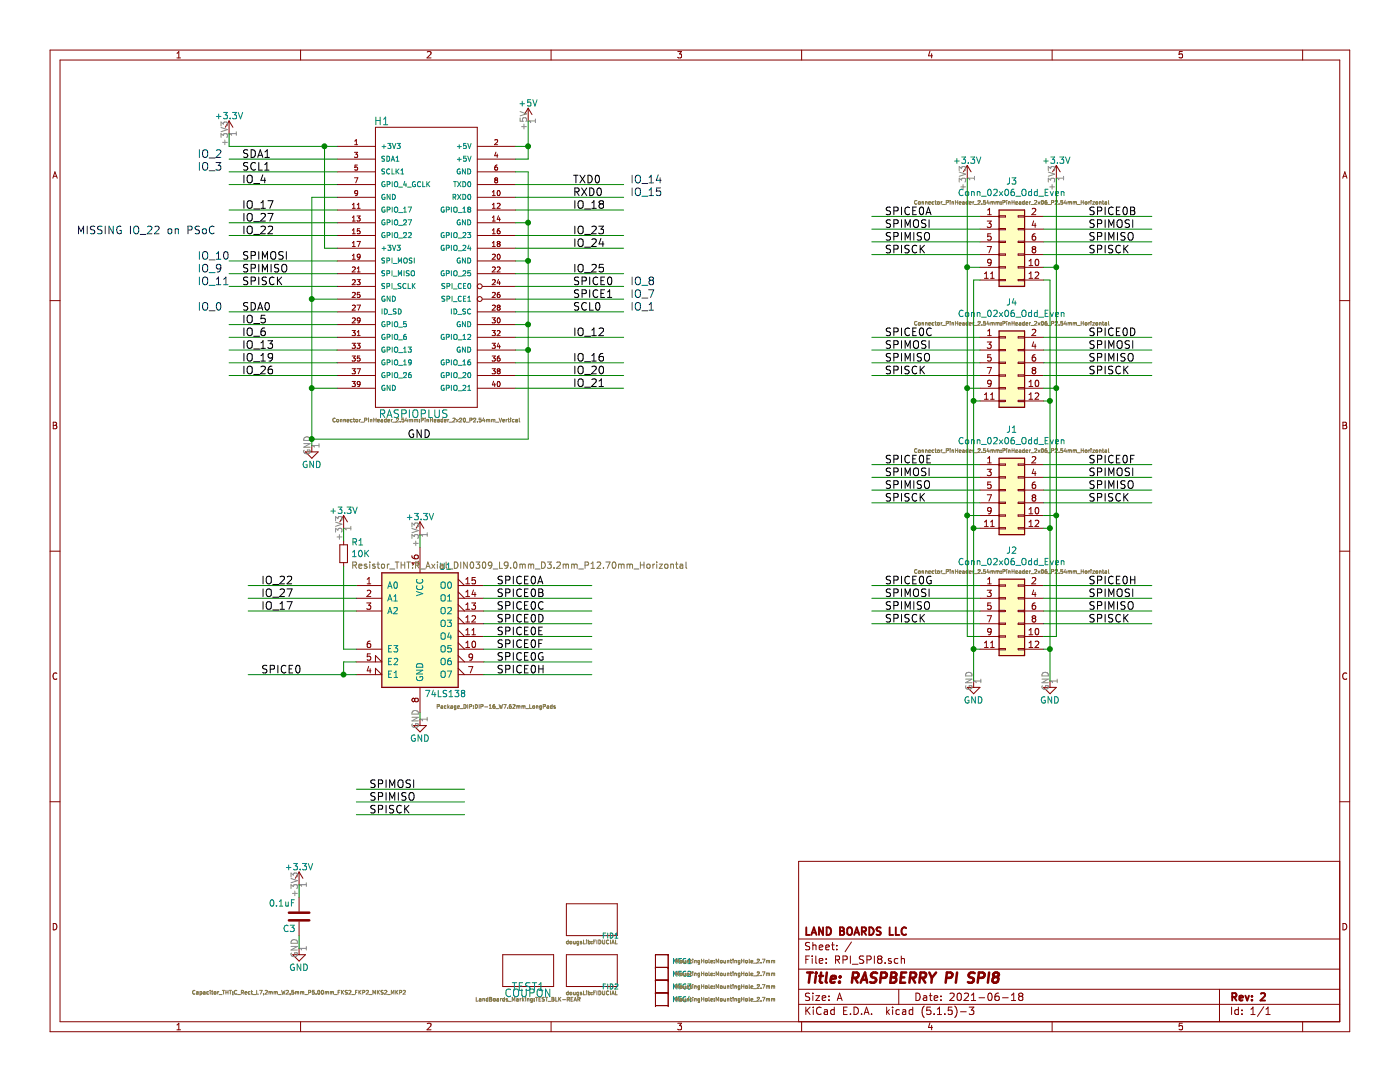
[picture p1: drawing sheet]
EESchema Schematic File Version 4
EELAYER 30 0
EELAYER END
$Descr A 11000 8500
encoding utf-8
Sheet 1 1
Title "RASPBERRY PI SPI8"
Date "2021-06-18"
Rev "2"
Comp "LAND BOARDS LLC"
Comment1 ""
Comment2 ""
Comment3 ""
Comment4 ""
$EndDescr
Text Label 3200 3450 0    60   ~ 0
GND
Text Label 1900 1250 0    60   ~ 0
SDA1
Text Label 1900 1350 0    60   ~ 0
SCL1
Text Label 1900 1450 0    60   ~ 0
IO_4
Text Label 4500 1450 0    60   ~ 0
TXD0
Text Label 4500 1550 0    60   ~ 0
RXD0
Text Label 4500 1650 0    60   ~ 0
IO_18
Text Label 1900 1650 0    60   ~ 0
IO_17
Text Label 1900 1750 0    60   ~ 0
IO_27
Text Label 1900 1850 0    60   ~ 0
IO_22
Text Label 4500 2150 0    60   ~ 0
IO_25
Text Label 1900 2050 0    60   ~ 0
SPIMOSI
Text Label 1900 2150 0    60   ~ 0
SPIMISO
Text Label 1900 2250 0    60   ~ 0
SPISCK
$Comp
L RPI_SPI8-rescue:COUPON-LandBoards-RPI_PSOC5-rescue TEST1
U 1 1
P 4150 7750
F 0 "TEST1" H 4150 7750 60  0000 C CNN
F 1 "COUPON" H 4150 7700 60  0000 C CNN
F 2 "LandBoards_Marking:TEST_BLK-REAR" H 4150 7650 30  0000 C CNN
F 3 "~" H 4150 7750 60  0000 C CNN
	1    4150 7750
	1    0    0    -1  
$EndComp
$Comp
L RPI_SPI8-rescue:RASPIOPLUS-LandBoards_Conns-RPI_PSOC5-rescue H1
U 1 1
P 3350 2100
F 0 "H1" H 3000 3250 60  0000 C CNN
F 1 "RASPIOPLUS" H 3250 950 60  0000 C CNN
F 2 "Connector_PinHeader_2.54mm:PinHeader_2x20_P2.54mm_Vertical" H 3350 900 30  0000 C CNN
F 3 "~" H 3350 2450 60  0000 C CNN
	1    3350 2100
	1    0    0    -1  
$EndComp
Text Label 1900 2550 0    60   ~ 0
IO_5
Text Label 1900 2650 0    60   ~ 0
IO_6
Text Label 1900 2750 0    60   ~ 0
IO_13
Text Label 1900 2850 0    60   ~ 0
IO_19
Text Label 1900 2950 0    60   ~ 0
IO_26
Text Label 4500 2650 0    60   ~ 0
IO_12
Text Label 4500 2850 0    60   ~ 0
IO_16
Text Label 4500 2950 0    60   ~ 0
IO_20
Text Label 4500 3050 0    60   ~ 0
IO_21
$Comp
L RPI_SPI8-rescue:MTG_HOLE-LandBoards-RPI_PSOC5-rescue MTG4
U 1 1
P 5200 7850
F 0 "MTG4" H 5280 7850 40  0000 L CNN
F 1 "CONN_1" H 5200 7905 30  0001 C CNN
F 2 "MountingHole:MountingHole_2.7mm" H 5700 7850 30  0000 C CNN
F 3 "" H 5200 7850 60  0000 C CNN
	1    5200 7850
	1    0    0    -1  
$EndComp
$Comp
L RPI_SPI8-rescue:MTG_HOLE-LandBoards-RPI_PSOC5-rescue MTG3
U 1 1
P 5200 7750
F 0 "MTG3" H 5280 7750 40  0000 L CNN
F 1 "CONN_1" H 5200 7805 30  0001 C CNN
F 2 "MountingHole:MountingHole_2.7mm" H 5700 7750 30  0000 C CNN
F 3 "" H 5200 7750 60  0000 C CNN
	1    5200 7750
	1    0    0    -1  
$EndComp
$Comp
L RPI_SPI8-rescue:MTG_HOLE-LandBoards-RPI_PSOC5-rescue MTG2
U 1 1
P 5200 7650
F 0 "MTG2" H 5280 7650 40  0000 L CNN
F 1 "CONN_1" H 5200 7705 30  0001 C CNN
F 2 "MountingHole:MountingHole_2.7mm" H 5700 7650 30  0000 C CNN
F 3 "" H 5200 7650 60  0000 C CNN
	1    5200 7650
	1    0    0    -1  
$EndComp
$Comp
L RPI_SPI8-rescue:MTG_HOLE-LandBoards-RPI_PSOC5-rescue MTG1
U 1 1
P 5200 7550
F 0 "MTG1" H 5280 7550 40  0000 L CNN
F 1 "CONN_1" H 5200 7605 30  0001 C CNN
F 2 "MountingHole:MountingHole_2.7mm" H 5700 7550 30  0000 C CNN
F 3 "" H 5200 7550 60  0000 C CNN
	1    5200 7550
	1    0    0    -1  
$EndComp
Text Label 1900 2450 0    60   ~ 0
SDA0
Text Label 4500 2450 0    60   ~ 0
SCL0
$Comp
L RPI_SPI8-rescue:COUPON-LandBoards-RPI_PSOC5-rescue FID1
U 1 1
P 4650 7350
F 0 "FID1" H 4730 7350 40  0000 L CNN
F 1 "CONN_1" H 4650 7405 30  0001 C CNN
F 2 "dougsLib:FIDUCIAL" H 4650 7300 30  0000 C CNN
F 3 "" H 4650 7350 60  0000 C CNN
	1    4650 7350
	1    0    0    -1  
$EndComp
$Comp
L RPI_SPI8-rescue:COUPON-LandBoards-RPI_PSOC5-rescue FID2
U 1 1
P 4650 7750
F 0 "FID2" H 4730 7750 40  0000 L CNN
F 1 "CONN_1" H 4650 7805 30  0001 C CNN
F 2 "dougsLib:FIDUCIAL" H 4650 7700 30  0000 C CNN
F 3 "" H 4650 7750 60  0000 C CNN
	1    4650 7750
	1    0    0    -1  
$EndComp
$Comp
L power:+3.3V #PWR05
U 1 1
P 1800 1050
F 0 "#PWR05" H 1800 900 50  0001 C CNN
F 1 "+3.3V" H 1800 1190 50  0000 C CNN
F 2 "" H 1800 1050 60  0000 C CNN
F 3 "" H 1800 1050 60  0000 C CNN
	1    1800 1050
	1    0    0    -1  
$EndComp
$Comp
L power:+5V #PWR06
U 1 1
P 4150 950
F 0 "#PWR06" H 4150 800 50  0001 C CNN
F 1 "+5V" H 4150 1090 50  0000 C CNN
F 2 "" H 4150 950 60  0000 C CNN
F 3 "" H 4150 950 60  0000 C CNN
	1    4150 950 
	1    0    0    -1  
$EndComp
Wire Wire Line
	1800 1150 2550 1150
Connection ~ 2550 1150
Wire Wire Line
	2650 1350 1800 1350
Wire Wire Line
	2650 1450 1800 1450
Wire Wire Line
	2650 1650 1800 1650
Wire Wire Line
	2650 1750 1800 1750
Wire Wire Line
	2650 1850 1800 1850
Wire Wire Line
	2650 1250 1800 1250
Wire Wire Line
	2650 2050 1800 2050
Wire Wire Line
	2650 2150 1800 2150
Wire Wire Line
	2650 2550 1800 2550
Wire Wire Line
	4900 1450 4050 1450
Wire Wire Line
	4900 1550 4050 1550
Wire Wire Line
	4900 1650 4050 1650
Wire Wire Line
	4900 1850 4050 1850
Wire Wire Line
	4900 1950 4050 1950
Wire Wire Line
	4900 2150 4050 2150
Wire Wire Line
	2550 1150 2550 1950
Wire Wire Line
	2550 1950 2650 1950
Wire Wire Line
	2650 1550 2450 1550
Wire Wire Line
	2450 1550 2450 2350
Wire Wire Line
	2450 2350 2650 2350
Wire Wire Line
	4150 3450 2450 3450
Wire Wire Line
	4150 1350 4150 1750
Wire Wire Line
	4150 1350 4050 1350
Connection ~ 2450 2350
Wire Wire Line
	4050 1750 4150 1750
Connection ~ 4150 1750
Wire Wire Line
	4050 2050 4150 2050
Connection ~ 4150 2050
Wire Wire Line
	4050 2550 4150 2550
Connection ~ 4150 2550
Wire Wire Line
	4050 2750 4150 2750
Connection ~ 4150 2750
Wire Wire Line
	2650 3050 2450 3050
Connection ~ 2450 3050
Wire Wire Line
	2650 2250 1800 2250
Wire Wire Line
	2650 2650 1800 2650
Wire Wire Line
	2650 2750 1800 2750
Wire Wire Line
	2650 2850 1800 2850
Wire Wire Line
	2650 2950 1800 2950
Wire Wire Line
	4900 2650 4050 2650
Wire Wire Line
	4900 2950 4050 2950
Wire Wire Line
	4900 3050 4050 3050
Wire Wire Line
	4900 2850 4050 2850
Wire Wire Line
	1800 1150 1800 1050
Wire Wire Line
	2650 2450 1800 2450
Wire Wire Line
	4050 2450 4900 2450
Wire Wire Line
	4050 1250 4150 1250
Wire Wire Line
	4150 1250 4150 1150
Wire Wire Line
	4050 1150 4150 1150
Connection ~ 4150 1150
$Comp
L power:GND #PWR021
U 1 1
P 2450 3500
F 0 "#PWR021" H 2450 3250 50  0001 C CNN
F 1 "GND" H 2450 3350 50  0000 C CNN
F 2 "" H 2450 3500 60  0000 C CNN
F 3 "" H 2450 3500 60  0000 C CNN
	1    2450 3500
	1    0    0    -1  
$EndComp
Connection ~ 2450 3450
Wire Wire Line
	2550 1150 2650 1150
Wire Wire Line
	2450 2350 2450 3050
Wire Wire Line
	4150 1750 4150 2050
Wire Wire Line
	4150 2050 4150 2550
Wire Wire Line
	4150 2550 4150 2750
Wire Wire Line
	4150 2750 4150 3450
Wire Wire Line
	2450 3050 2450 3450
Wire Wire Line
	4150 1150 4150 950 
Wire Wire Line
	2450 3450 2450 3500
Text Label 4500 1850 0    60   ~ 0
IO_23
Text Label 4500 1950 0    60   ~ 0
IO_24
$Comp
L Device:C C3
U 1 1
P 2350 7200
F 0 "C3" H 2375 7300 50  0000 L CNN
F 1 "0.1uF" H 2375 7100 50  0000 L CNN
F 2 "Capacitor_THT:C_Rect_L7.2mm_W2.5mm_P5.00mm_FKS2_FKP2_MKS2_MKP2" H 2350 7800 30  0000 C CNN
F 3 "" H 2350 7200 60  0000 C CNN
	1    2350 7200
	-1   0    0    1   
$EndComp
$Comp
L power:GND #PWR0104
U 1 1
P 2350 7450
F 0 "#PWR0104" H 2350 7200 50  0001 C CNN
F 1 "GND" H 2350 7300 50  0000 C CNN
F 2 "" H 2350 7450 60  0000 C CNN
F 3 "" H 2350 7450 60  0000 C CNN
	1    2350 7450
	1    0    0    -1  
$EndComp
$Comp
L power:+3.3V #PWR0105
U 1 1
P 2350 6950
F 0 "#PWR0105" H 2350 6800 50  0001 C CNN
F 1 "+3.3V" H 2350 7090 50  0000 C CNN
F 2 "" H 2350 6950 60  0000 C CNN
F 3 "" H 2350 6950 60  0000 C CNN
	1    2350 6950
	1    0    0    -1  
$EndComp
Text Notes 600  1850 0    60   ~ 0
MISSING IO_22 on PSoC
Text Notes 1550 1250 0    60   ~ 0
IO_2
Text Notes 1550 1350 0    60   ~ 0
IO_3
Text Notes 1550 2050 0    60   ~ 0
IO_10
Text Notes 1550 2150 0    60   ~ 0
IO_9
Text Notes 1550 2250 0    60   ~ 0
IO_11
Text Notes 4950 1450 0    60   ~ 0
IO_14
Text Notes 4950 1550 0    60   ~ 0
IO_15
Text Notes 4950 2450 0    60   ~ 0
IO_1
Text Notes 1550 2450 0    60   ~ 0
IO_0
Text Label 2900 6200 0    60   ~ 0
SPIMOSI
Text Label 2900 6300 0    60   ~ 0
SPIMISO
Text Label 2900 6400 0    60   ~ 0
SPISCK
Wire Wire Line
	3650 6200 2800 6200
Wire Wire Line
	3650 6300 2800 6300
Wire Wire Line
	3650 6400 2800 6400
Text Notes 4950 2350 0    60   ~ 0
IO_7
Text Notes 4950 2250 0    60   ~ 0
IO_8
Wire Wire Line
	4900 2350 4050 2350
Wire Wire Line
	4900 2250 4050 2250
Text Label 4500 2350 0    60   ~ 0
SPICE1
Text Label 4500 2250 0    60   ~ 0
SPICE0
Wire Wire Line
	2800 5300 2700 5300
Text Label 2050 5300 0    60   ~ 0
SPICE0
$Comp
L 74xx:74LS138 U1
U 1 1
P 3300 4900
F 0 "U1" H 3500 5350 50  0000 C CNN
F 1 "74LS138" H 3500 4350 50  0000 C CNN
F 2 "Package_DIP:DIP-16_W7.62mm_LongPads" H 3900 4250 30  0000 C CNN
F 3 "http://www.ti.com/lit/gpn/sn74LS138" H 3300 4900 50  0001 C CNN
	1    3300 4900
	1    0    0    -1  
$EndComp
$Comp
L Connector_Generic:Conn_02x06_Odd_Even J3
U 1 1
P 7900 1900
F 0 "J3" H 7950 2377 50  0000 C CNN
F 1 "Conn_02x06_Odd_Even" H 7950 2286 50  0000 C CNN
F 2 "Connector_PinHeader_2.54mm:PinHeader_2x06_P2.54mm_Horizontal" H 7950 2210 30  0000 C CNN
F 3 "~" H 7900 1900 50  0001 C CNN
	1    7900 1900
	1    0    0    -1  
$EndComp
Text Label 2050 4800 0    60   ~ 0
IO_17
Text Label 2050 4700 0    60   ~ 0
IO_27
Text Label 2050 4600 0    60   ~ 0
IO_22
Wire Wire Line
	2800 4600 1950 4600
Wire Wire Line
	2800 4700 1950 4700
Wire Wire Line
	2800 4800 1950 4800
Wire Wire Line
	4650 4600 3800 4600
Text Label 3900 4600 0    60   ~ 0
SPICE0A
Wire Wire Line
	4650 4700 3800 4700
Text Label 3900 4700 0    60   ~ 0
SPICE0B
Wire Wire Line
	4650 4800 3800 4800
Text Label 3900 4800 0    60   ~ 0
SPICE0C
Wire Wire Line
	4650 4900 3800 4900
Text Label 3900 4900 0    60   ~ 0
SPICE0D
Wire Wire Line
	4650 5000 3800 5000
Text Label 3900 5000 0    60   ~ 0
SPICE0E
Wire Wire Line
	4650 5100 3800 5100
Text Label 3900 5100 0    60   ~ 0
SPICE0F
Wire Wire Line
	4650 5200 3800 5200
Text Label 3900 5200 0    60   ~ 0
SPICE0G
Wire Wire Line
	4650 5300 3800 5300
Text Label 3900 5300 0    60   ~ 0
SPICE0H
$Comp
L power:GND #PWR0101
U 1 1
P 3300 5650
F 0 "#PWR0101" H 3300 5400 50  0001 C CNN
F 1 "GND" H 3300 5500 50  0000 C CNN
F 2 "" H 3300 5650 60  0000 C CNN
F 3 "" H 3300 5650 60  0000 C CNN
	1    3300 5650
	1    0    0    -1  
$EndComp
Wire Wire Line
	3300 5600 3300 5650
$Comp
L power:+3.3V #PWR0102
U 1 1
P 3300 4200
F 0 "#PWR0102" H 3300 4050 50  0001 C CNN
F 1 "+3.3V" H 3300 4340 50  0000 C CNN
F 2 "" H 3300 4200 60  0000 C CNN
F 3 "" H 3300 4200 60  0000 C CNN
	1    3300 4200
	1    0    0    -1  
$EndComp
Wire Wire Line
	3300 4300 3300 4200
$Comp
L Connector_Generic:Conn_02x06_Odd_Even J4
U 1 1
P 7900 2850
F 0 "J4" H 7950 3327 50  0000 C CNN
F 1 "Conn_02x06_Odd_Even" H 7950 3236 50  0000 C CNN
F 2 "Connector_PinHeader_2.54mm:PinHeader_2x06_P2.54mm_Horizontal" H 7950 3160 30  0000 C CNN
F 3 "~" H 7900 2850 50  0001 C CNN
	1    7900 2850
	1    0    0    -1  
$EndComp
$Comp
L Connector_Generic:Conn_02x06_Odd_Even J1
U 1 1
P 7900 3850
F 0 "J1" H 7950 4327 50  0000 C CNN
F 1 "Conn_02x06_Odd_Even" H 7950 4236 50  0000 C CNN
F 2 "Connector_PinHeader_2.54mm:PinHeader_2x06_P2.54mm_Horizontal" H 7950 4160 30  0000 C CNN
F 3 "~" H 7900 3850 50  0001 C CNN
	1    7900 3850
	1    0    0    -1  
$EndComp
$Comp
L Connector_Generic:Conn_02x06_Odd_Even J2
U 1 1
P 7900 4800
F 0 "J2" H 7950 5277 50  0000 C CNN
F 1 "Conn_02x06_Odd_Even" H 7950 5186 50  0000 C CNN
F 2 "Connector_PinHeader_2.54mm:PinHeader_2x06_P2.54mm_Horizontal" H 7950 5110 30  0000 C CNN
F 3 "~" H 7900 4800 50  0001 C CNN
	1    7900 4800
	1    0    0    -1  
$EndComp
$Comp
L Device:R_Small R1
U 1 1
P 2700 4350
F 0 "R1" H 2759 4441 50  0000 L CNN
F 1 "10K" H 2759 4350 50  0000 L CNN
F 2 "Resistor_THT:R_Axial_DIN0309_L9.0mm_D3.2mm_P12.70mm_Horizontal" H 2759 4259 50  0000 L CNN
F 3 "~" H 2700 4350 50  0001 C CNN
	1    2700 4350
	1    0    0    -1  
$EndComp
$Comp
L power:+3.3V #PWR0103
U 1 1
P 2700 4150
F 0 "#PWR0103" H 2700 4000 50  0001 C CNN
F 1 "+3.3V" H 2700 4290 50  0000 C CNN
F 2 "" H 2700 4150 60  0000 C CNN
F 3 "" H 2700 4150 60  0000 C CNN
	1    2700 4150
	1    0    0    -1  
$EndComp
Wire Wire Line
	2700 4250 2700 4150
Wire Wire Line
	2700 4450 2700 5100
Wire Wire Line
	2700 5200 2800 5200
Wire Wire Line
	2800 5100 2700 5100
Text Label 6950 3750 0    60   ~ 0
SPIMOSI
Text Label 6950 3850 0    60   ~ 0
SPIMISO
Text Label 6950 3950 0    60   ~ 0
SPISCK
Wire Wire Line
	7700 3750 6850 3750
Wire Wire Line
	7700 3850 6850 3850
Wire Wire Line
	7700 3950 6850 3950
Text Label 6950 4700 0    60   ~ 0
SPIMOSI
Text Label 6950 4800 0    60   ~ 0
SPIMISO
Text Label 6950 4900 0    60   ~ 0
SPISCK
Wire Wire Line
	7700 4700 6850 4700
Wire Wire Line
	7700 4800 6850 4800
Wire Wire Line
	7700 4900 6850 4900
Text Label 8550 3750 0    60   ~ 0
SPIMOSI
Text Label 8550 3850 0    60   ~ 0
SPIMISO
Text Label 8550 3950 0    60   ~ 0
SPISCK
Wire Wire Line
	9050 3750 8200 3750
Wire Wire Line
	9050 3850 8200 3850
Wire Wire Line
	9050 3950 8200 3950
Text Label 8550 4700 0    60   ~ 0
SPIMOSI
Text Label 8550 4800 0    60   ~ 0
SPIMISO
Text Label 8550 4900 0    60   ~ 0
SPISCK
Wire Wire Line
	9050 4700 8200 4700
Wire Wire Line
	9050 4800 8200 4800
Wire Wire Line
	9050 4900 8200 4900
Text Label 8550 2750 0    60   ~ 0
SPIMOSI
Text Label 8550 2850 0    60   ~ 0
SPIMISO
Text Label 8550 2950 0    60   ~ 0
SPISCK
Wire Wire Line
	9050 2750 8200 2750
Wire Wire Line
	9050 2850 8200 2850
Wire Wire Line
	9050 2950 8200 2950
Wire Wire Line
	7700 2200 7650 2200
Wire Wire Line
	8200 2200 8250 2200
Wire Wire Line
	8250 2200 8250 3150
$Comp
L power:GND #PWR0106
U 1 1
P 7650 5350
F 0 "#PWR0106" H 7650 5100 50  0001 C CNN
F 1 "GND" H 7650 5200 50  0000 C CNN
F 2 "" H 7650 5350 60  0000 C CNN
F 3 "" H 7650 5350 60  0000 C CNN
	1    7650 5350
	1    0    0    -1  
$EndComp
$Comp
L power:GND #PWR0107
U 1 1
P 8250 5350
F 0 "#PWR0107" H 8250 5100 50  0001 C CNN
F 1 "GND" H 8250 5200 50  0000 C CNN
F 2 "" H 8250 5350 60  0000 C CNN
F 3 "" H 8250 5350 60  0000 C CNN
	1    8250 5350
	1    0    0    -1  
$EndComp
Wire Wire Line
	7650 4150 7700 4150
Connection ~ 7650 4150
Wire Wire Line
	7650 4150 7650 5100
Wire Wire Line
	7650 2200 7650 3150
Wire Wire Line
	7700 2950 6850 2950
Wire Wire Line
	7700 2850 6850 2850
Wire Wire Line
	7700 2750 6850 2750
Text Label 6950 2950 0    60   ~ 0
SPISCK
Text Label 6950 2850 0    60   ~ 0
SPIMISO
Text Label 6950 2750 0    60   ~ 0
SPIMOSI
Wire Wire Line
	7700 2000 6850 2000
Wire Wire Line
	7700 1900 6850 1900
Wire Wire Line
	7700 1800 6850 1800
Text Label 6950 2000 0    60   ~ 0
SPISCK
Text Label 6950 1900 0    60   ~ 0
SPIMISO
Text Label 6950 1800 0    60   ~ 0
SPIMOSI
Text Label 8550 1800 0    60   ~ 0
SPIMOSI
Text Label 8550 1900 0    60   ~ 0
SPIMISO
Text Label 8550 2000 0    60   ~ 0
SPISCK
Wire Wire Line
	9050 1800 8200 1800
Wire Wire Line
	9050 1900 8200 1900
Wire Wire Line
	9050 2000 8200 2000
Wire Wire Line
	7700 3150 7650 3150
Connection ~ 7650 3150
Wire Wire Line
	7650 3150 7650 4150
Wire Wire Line
	8200 3150 8250 3150
Connection ~ 8250 3150
Wire Wire Line
	8250 3150 8250 4150
Wire Wire Line
	8200 4150 8250 4150
Connection ~ 8250 4150
Wire Wire Line
	8250 4150 8250 5100
Wire Wire Line
	8200 5100 8250 5100
Connection ~ 8250 5100
Wire Wire Line
	8250 5100 8250 5350
Wire Wire Line
	7700 5100 7650 5100
Connection ~ 7650 5100
Wire Wire Line
	7650 5100 7650 5350
Wire Wire Line
	7700 5000 7600 5000
Wire Wire Line
	7600 5000 7600 4050
Wire Wire Line
	8200 5000 8300 5000
Wire Wire Line
	8300 5000 8300 4050
$Comp
L power:+3.3V #PWR0108
U 1 1
P 8300 1400
F 0 "#PWR0108" H 8300 1250 50  0001 C CNN
F 1 "+3.3V" H 8300 1540 50  0000 C CNN
F 2 "" H 8300 1400 60  0000 C CNN
F 3 "" H 8300 1400 60  0000 C CNN
	1    8300 1400
	1    0    0    -1  
$EndComp
$Comp
L power:+3.3V #PWR0109
U 1 1
P 7600 1400
F 0 "#PWR0109" H 7600 1250 50  0001 C CNN
F 1 "+3.3V" H 7600 1540 50  0000 C CNN
F 2 "" H 7600 1400 60  0000 C CNN
F 3 "" H 7600 1400 60  0000 C CNN
	1    7600 1400
	1    0    0    -1  
$EndComp
Wire Wire Line
	8200 2100 8300 2100
Connection ~ 8300 2100
Wire Wire Line
	7700 2100 7600 2100
Connection ~ 7600 2100
Wire Wire Line
	7600 2100 7600 1400
Wire Wire Line
	8200 3050 8300 3050
Connection ~ 8300 3050
Wire Wire Line
	8300 3050 8300 2100
Wire Wire Line
	7700 3050 7600 3050
Connection ~ 7600 3050
Wire Wire Line
	7600 3050 7600 2100
Wire Wire Line
	8200 4050 8300 4050
Connection ~ 8300 4050
Wire Wire Line
	8300 4050 8300 3050
Wire Wire Line
	7700 4050 7600 4050
Connection ~ 7600 4050
Wire Wire Line
	7600 4050 7600 3050
Wire Wire Line
	7700 1700 6850 1700
Text Label 6950 1700 0    60   ~ 0
SPICE0A
Wire Wire Line
	7700 2650 6850 2650
Text Label 6950 2650 0    60   ~ 0
SPICE0C
Wire Wire Line
	9050 2650 8200 2650
Text Label 8550 2650 0    60   ~ 0
SPICE0D
Text Label 8550 3650 0    60   ~ 0
SPICE0F
Wire Wire Line
	7700 4600 6850 4600
Text Label 6950 4600 0    60   ~ 0
SPICE0G
Wire Wire Line
	9050 4600 8200 4600
Text Label 8550 4600 0    60   ~ 0
SPICE0H
Wire Wire Line
	8300 2100 8300 1400
Text Label 8550 1700 0    60   ~ 0
SPICE0B
Wire Wire Line
	9050 1700 8200 1700
Text Label 6950 3650 0    60   ~ 0
SPICE0E
Wire Wire Line
	7700 3650 6850 3650
Wire Wire Line
	9050 3650 8200 3650
Wire Wire Line
	2350 6950 2350 7050
Wire Wire Line
	2350 7350 2350 7450
Wire Wire Line
	2700 5200 2700 5300
Connection ~ 2700 5300
Wire Wire Line
	2700 5300 1950 5300
$EndSCHEMATC
